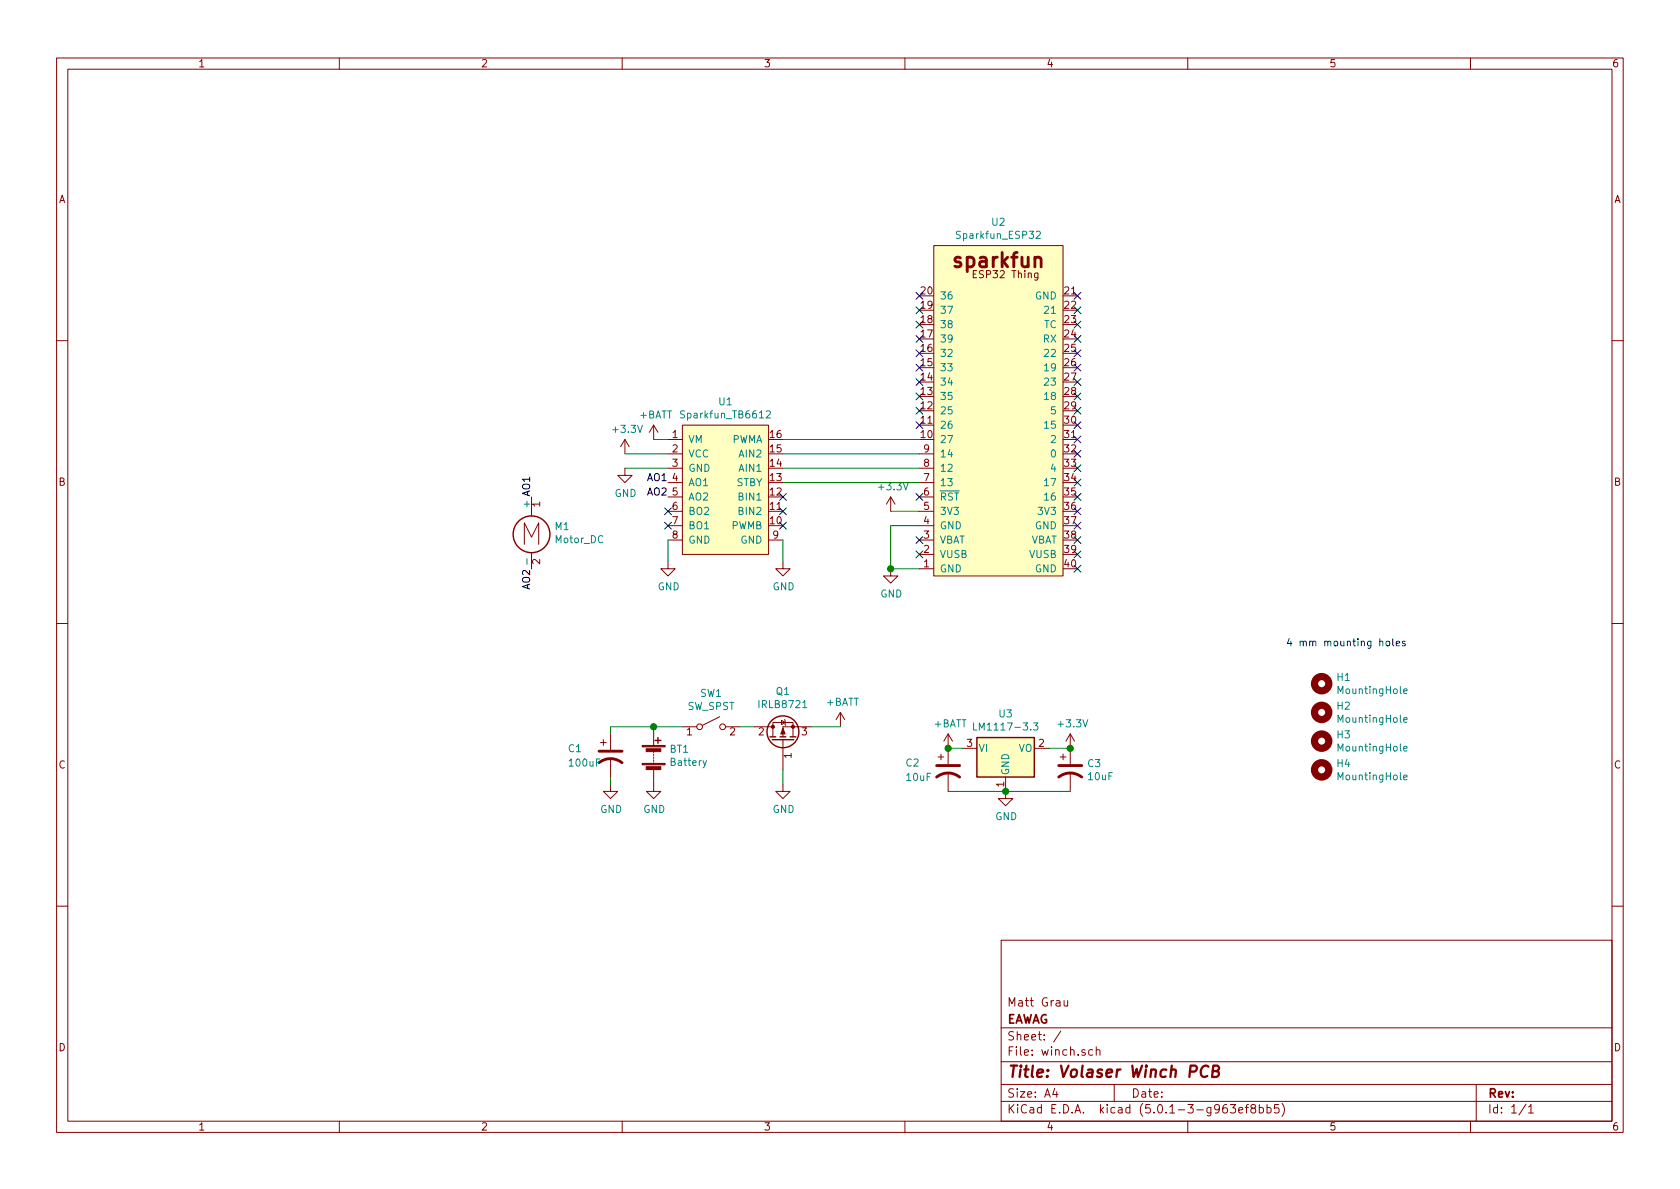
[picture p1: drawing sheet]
EESchema Schematic File Version 4
LIBS:winch-cache
EELAYER 26 0
EELAYER END
$Descr A4 11693 8268
encoding utf-8
Sheet 1 1
Title "Volaser Winch PCB"
Date ""
Rev ""
Comp "EAWAG"
Comment1 "Matt Grau"
Comment2 ""
Comment3 ""
Comment4 ""
$EndDescr
$Comp
L winch-rescue:Sparkfun_ESP32-volaser-winch-rescue-winch-rescue U2
U 1 1
P 6500 3950
F 0 "U2" H 6950 6365 50  0000 C CNN
F 1 "Sparkfun_ESP32" H 6950 6274 50  0000 C CNN
F 2 "volaser:Sparkfun_ESP32" H 6500 3950 50  0001 C CNN
F 3 "" H 6500 3950 50  0001 C CNN
	1    6500 3950
	1    0    0    -1  
$EndComp
$Comp
L Device:Battery BT1
U 1 1
P 4550 5250
F 0 "BT1" H 4658 5296 50  0000 L CNN
F 1 "Battery" H 4658 5205 50  0000 L CNN
F 2 "volaser:JST_XH_B02B-XH-A_1x02_P2.54mm_Vertical" V 4550 5310 50  0001 C CNN
F 3 "~" V 4550 5310 50  0001 C CNN
	1    4550 5250
	1    0    0    -1  
$EndComp
$Comp
L Switch:SW_SPST SW1
U 1 1
P 4950 5050
F 0 "SW1" H 4950 5285 50  0000 C CNN
F 1 "SW_SPST" H 4950 5194 50  0000 C CNN
F 2 "volaser:JST_XH_B02B-XH-A_1x02_P2.54mm_Vertical" H 4950 5050 50  0001 C CNN
F 3 "" H 4950 5050 50  0001 C CNN
	1    4950 5050
	1    0    0    -1  
$EndComp
$Comp
L Device:Q_PMOS_GDS Q1
U 1 1
P 5450 5150
F 0 "Q1" V 5793 5150 50  0000 C CNN
F 1 "IRLB8721" V 5702 5150 50  0000 C CNN
F 2 "Package_TO_SOT_THT:TO-220F-3_Horizontal_TabDown" H 5650 5250 50  0001 C CNN
F 3 "~" H 5450 5150 50  0001 C CNN
	1    5450 5150
	0    -1   -1   0   
$EndComp
$Comp
L power:GND #PWR0101
U 1 1
P 4550 5450
F 0 "#PWR0101" H 4550 5200 50  0001 C CNN
F 1 "GND" H 4555 5277 50  0000 C CNN
F 2 "" H 4550 5450 50  0001 C CNN
F 3 "" H 4550 5450 50  0001 C CNN
	1    4550 5450
	1    0    0    -1  
$EndComp
$Comp
L Regulator_Linear:LM1117-3.3 U3
U 1 1
P 7000 5200
F 0 "U3" H 7000 5442 50  0000 C CNN
F 1 "LM1117-3.3" H 7000 5351 50  0000 C CNN
F 2 "Package_TO_SOT_THT:TO-220F-3_Horizontal_TabDown" H 7000 5200 50  0001 C CNN
F 3 "http://www.ti.com/lit/ds/symlink/lm1117.pdf" H 7000 5200 50  0001 C CNN
	1    7000 5200
	1    0    0    -1  
$EndComp
$Comp
L winch-rescue:Sparkfun_TB6612-volaser-winch-rescue-winch-rescue U1
U 1 1
P 4750 2900
F 0 "U1" H 5050 3015 50  0000 C CNN
F 1 "Sparkfun_TB6612" H 5050 2924 50  0000 C CNN
F 2 "volaser:TB6612" H 4750 2900 50  0001 C CNN
F 3 "" H 4750 2900 50  0001 C CNN
	1    4750 2900
	1    0    0    -1  
$EndComp
$Comp
L Device:CP1 C3
U 1 1
P 7450 5350
F 0 "C3" H 7565 5396 50  0000 L CNN
F 1 "10uF" H 7565 5305 50  0000 L CNN
F 2 "Capacitor_THT:CP_Radial_D5.0mm_P2.00mm" H 7450 5350 50  0001 C CNN
F 3 "~" H 7450 5350 50  0001 C CNN
	1    7450 5350
	1    0    0    -1  
$EndComp
$Comp
L Device:CP1 C2
U 1 1
P 6600 5350
F 0 "C2" H 6300 5400 50  0000 L CNN
F 1 "10uF" H 6300 5300 50  0000 L CNN
F 2 "Capacitor_THT:CP_Radial_D5.0mm_P2.00mm" H 6600 5350 50  0001 C CNN
F 3 "~" H 6600 5350 50  0001 C CNN
	1    6600 5350
	1    0    0    -1  
$EndComp
Wire Wire Line
	6600 5200 6700 5200
Wire Wire Line
	7300 5200 7450 5200
$Comp
L power:+3.3V #PWR0102
U 1 1
P 7450 5200
F 0 "#PWR0102" H 7450 5050 50  0001 C CNN
F 1 "+3.3V" H 7465 5373 50  0000 C CNN
F 2 "" H 7450 5200 50  0001 C CNN
F 3 "" H 7450 5200 50  0001 C CNN
	1    7450 5200
	1    0    0    -1  
$EndComp
Connection ~ 7450 5200
$Comp
L power:GND #PWR0103
U 1 1
P 7000 5500
F 0 "#PWR0103" H 7000 5250 50  0001 C CNN
F 1 "GND" H 7005 5327 50  0000 C CNN
F 2 "" H 7000 5500 50  0001 C CNN
F 3 "" H 7000 5500 50  0001 C CNN
	1    7000 5500
	1    0    0    -1  
$EndComp
Wire Wire Line
	6600 5500 7000 5500
Connection ~ 7000 5500
Wire Wire Line
	7000 5500 7450 5500
$Comp
L power:+BATT #PWR0104
U 1 1
P 6600 5200
F 0 "#PWR0104" H 6600 5050 50  0001 C CNN
F 1 "+BATT" H 6615 5373 50  0000 C CNN
F 2 "" H 6600 5200 50  0001 C CNN
F 3 "" H 6600 5200 50  0001 C CNN
	1    6600 5200
	1    0    0    -1  
$EndComp
Connection ~ 6600 5200
$Comp
L power:+3.3V #PWR0105
U 1 1
P 6200 3550
F 0 "#PWR0105" H 6200 3400 50  0001 C CNN
F 1 "+3.3V" H 6215 3723 50  0000 C CNN
F 2 "" H 6200 3550 50  0001 C CNN
F 3 "" H 6200 3550 50  0001 C CNN
	1    6200 3550
	1    0    0    -1  
$EndComp
Wire Wire Line
	6200 3550 6400 3550
$Comp
L power:GND #PWR0106
U 1 1
P 6200 3950
F 0 "#PWR0106" H 6200 3700 50  0001 C CNN
F 1 "GND" H 6205 3777 50  0000 C CNN
F 2 "" H 6200 3950 50  0001 C CNN
F 3 "" H 6200 3950 50  0001 C CNN
	1    6200 3950
	1    0    0    -1  
$EndComp
Wire Wire Line
	6400 3950 6200 3950
Wire Wire Line
	6400 3650 6200 3650
Wire Wire Line
	6200 3650 6200 3950
Connection ~ 6200 3950
NoConn ~ 6400 3750
NoConn ~ 6400 3850
NoConn ~ 6400 3450
NoConn ~ 7500 2050
NoConn ~ 7500 2150
NoConn ~ 7500 2250
NoConn ~ 7500 2350
NoConn ~ 7500 2450
NoConn ~ 7500 2550
NoConn ~ 7500 2650
NoConn ~ 7500 2750
NoConn ~ 7500 2850
NoConn ~ 7500 2950
NoConn ~ 7500 3050
NoConn ~ 7500 3150
NoConn ~ 7500 3250
NoConn ~ 7500 3350
NoConn ~ 7500 3450
NoConn ~ 7500 3550
NoConn ~ 7500 3650
NoConn ~ 7500 3750
NoConn ~ 7500 3850
NoConn ~ 7500 3950
$Comp
L power:+BATT #PWR0107
U 1 1
P 4550 3050
F 0 "#PWR0107" H 4550 2900 50  0001 C CNN
F 1 "+BATT" H 4565 3223 50  0000 C CNN
F 2 "" H 4550 3050 50  0001 C CNN
F 3 "" H 4550 3050 50  0001 C CNN
	1    4550 3050
	1    0    0    -1  
$EndComp
$Comp
L power:+3.3V #PWR0108
U 1 1
P 4350 3150
F 0 "#PWR0108" H 4350 3000 50  0001 C CNN
F 1 "+3.3V" H 4365 3323 50  0000 C CNN
F 2 "" H 4350 3150 50  0001 C CNN
F 3 "" H 4350 3150 50  0001 C CNN
	1    4350 3150
	1    0    0    -1  
$EndComp
$Comp
L power:GND #PWR0109
U 1 1
P 5450 3900
F 0 "#PWR0109" H 5450 3650 50  0001 C CNN
F 1 "GND" H 5455 3727 50  0000 C CNN
F 2 "" H 5450 3900 50  0001 C CNN
F 3 "" H 5450 3900 50  0001 C CNN
	1    5450 3900
	1    0    0    -1  
$EndComp
$Comp
L power:GND #PWR0110
U 1 1
P 4650 3900
F 0 "#PWR0110" H 4650 3650 50  0001 C CNN
F 1 "GND" H 4655 3727 50  0000 C CNN
F 2 "" H 4650 3900 50  0001 C CNN
F 3 "" H 4650 3900 50  0001 C CNN
	1    4650 3900
	1    0    0    -1  
$EndComp
Wire Wire Line
	4650 3900 4650 3750
Wire Wire Line
	5450 3750 5450 3900
NoConn ~ 4650 3650
NoConn ~ 4650 3550
NoConn ~ 5450 3650
NoConn ~ 5450 3550
Wire Wire Line
	4350 3150 4650 3150
Wire Wire Line
	4650 3050 4550 3050
NoConn ~ 5450 3450
$Comp
L power:GND #PWR0111
U 1 1
P 4350 3250
F 0 "#PWR0111" H 4350 3000 50  0001 C CNN
F 1 "GND" H 4355 3077 50  0000 C CNN
F 2 "" H 4350 3250 50  0001 C CNN
F 3 "" H 4350 3250 50  0001 C CNN
	1    4350 3250
	1    0    0    -1  
$EndComp
Wire Wire Line
	4350 3250 4650 3250
$Comp
L Motor:Motor_DC M1
U 1 1
P 3700 3650
F 0 "M1" H 3858 3646 50  0000 L CNN
F 1 "Motor_DC" H 3858 3555 50  0000 L CNN
F 2 "volaser:JST_XH_B02B-XH-A_1x02_P2.54mm_Vertical" H 3700 3560 50  0001 C CNN
F 3 "~" H 3700 3560 50  0001 C CNN
	1    3700 3650
	1    0    0    -1  
$EndComp
Wire Wire Line
	6400 3250 5450 3250
Wire Wire Line
	5450 3350 6400 3350
Wire Wire Line
	6400 3150 5450 3150
Wire Wire Line
	5450 3050 6400 3050
Text Label 4650 3350 2    50   ~ 0
AO1
Text Label 3700 3450 1    50   ~ 0
AO1
Text Label 4650 3450 2    50   ~ 0
AO2
Text Label 3700 3950 3    50   ~ 0
AO2
$Comp
L power:GND #PWR0112
U 1 1
P 5450 5450
F 0 "#PWR0112" H 5450 5200 50  0001 C CNN
F 1 "GND" H 5455 5277 50  0000 C CNN
F 2 "" H 5450 5450 50  0001 C CNN
F 3 "" H 5450 5450 50  0001 C CNN
	1    5450 5450
	1    0    0    -1  
$EndComp
Wire Wire Line
	5450 5350 5450 5450
$Comp
L power:+BATT #PWR0113
U 1 1
P 5850 5050
F 0 "#PWR0113" H 5850 4900 50  0001 C CNN
F 1 "+BATT" H 5865 5223 50  0000 C CNN
F 2 "" H 5850 5050 50  0001 C CNN
F 3 "" H 5850 5050 50  0001 C CNN
	1    5850 5050
	1    0    0    -1  
$EndComp
Wire Wire Line
	5650 5050 5850 5050
Wire Wire Line
	5150 5050 5250 5050
Wire Wire Line
	4550 5050 4750 5050
$Comp
L Device:CP1 C1
U 1 1
P 4250 5250
F 0 "C1" H 3950 5300 50  0000 L CNN
F 1 "100uF" H 3950 5200 50  0000 L CNN
F 2 "Capacitor_THT:CP_Radial_D8.0mm_P5.00mm" H 4250 5250 50  0001 C CNN
F 3 "~" H 4250 5250 50  0001 C CNN
	1    4250 5250
	1    0    0    -1  
$EndComp
Wire Wire Line
	4550 5050 4250 5050
Wire Wire Line
	4250 5050 4250 5100
Connection ~ 4550 5050
$Comp
L power:GND #PWR0114
U 1 1
P 4250 5450
F 0 "#PWR0114" H 4250 5200 50  0001 C CNN
F 1 "GND" H 4255 5277 50  0000 C CNN
F 2 "" H 4250 5450 50  0001 C CNN
F 3 "" H 4250 5450 50  0001 C CNN
	1    4250 5450
	1    0    0    -1  
$EndComp
Wire Wire Line
	4250 5400 4250 5450
NoConn ~ 6400 2950
NoConn ~ 6400 2850
NoConn ~ 6400 2750
NoConn ~ 6400 2650
NoConn ~ 6400 2550
NoConn ~ 6400 2450
NoConn ~ 6400 2350
NoConn ~ 6400 2250
NoConn ~ 6400 2150
NoConn ~ 6400 2050
$Comp
L Mechanical:MountingHole H1
U 1 1
P 9200 4750
F 0 "H1" H 9300 4796 50  0000 L CNN
F 1 "MountingHole" H 9300 4705 50  0000 L CNN
F 2 "MountingHole:MountingHole_4mm" H 9200 4750 50  0001 C CNN
F 3 "~" H 9200 4750 50  0001 C CNN
	1    9200 4750
	1    0    0    -1  
$EndComp
$Comp
L Mechanical:MountingHole H2
U 1 1
P 9200 4950
F 0 "H2" H 9300 4996 50  0000 L CNN
F 1 "MountingHole" H 9300 4905 50  0000 L CNN
F 2 "MountingHole:MountingHole_4mm" H 9200 4950 50  0001 C CNN
F 3 "~" H 9200 4950 50  0001 C CNN
	1    9200 4950
	1    0    0    -1  
$EndComp
$Comp
L Mechanical:MountingHole H3
U 1 1
P 9200 5150
F 0 "H3" H 9300 5196 50  0000 L CNN
F 1 "MountingHole" H 9300 5105 50  0000 L CNN
F 2 "MountingHole:MountingHole_4mm" H 9200 5150 50  0001 C CNN
F 3 "~" H 9200 5150 50  0001 C CNN
	1    9200 5150
	1    0    0    -1  
$EndComp
$Comp
L Mechanical:MountingHole H4
U 1 1
P 9200 5350
F 0 "H4" H 9300 5396 50  0000 L CNN
F 1 "MountingHole" H 9300 5305 50  0000 L CNN
F 2 "MountingHole:MountingHole_4mm" H 9200 5350 50  0001 C CNN
F 3 "~" H 9200 5350 50  0001 C CNN
	1    9200 5350
	1    0    0    -1  
$EndComp
Text Notes 8950 4500 0    50   ~ 0
4 mm mounting holes
$EndSCHEMATC
